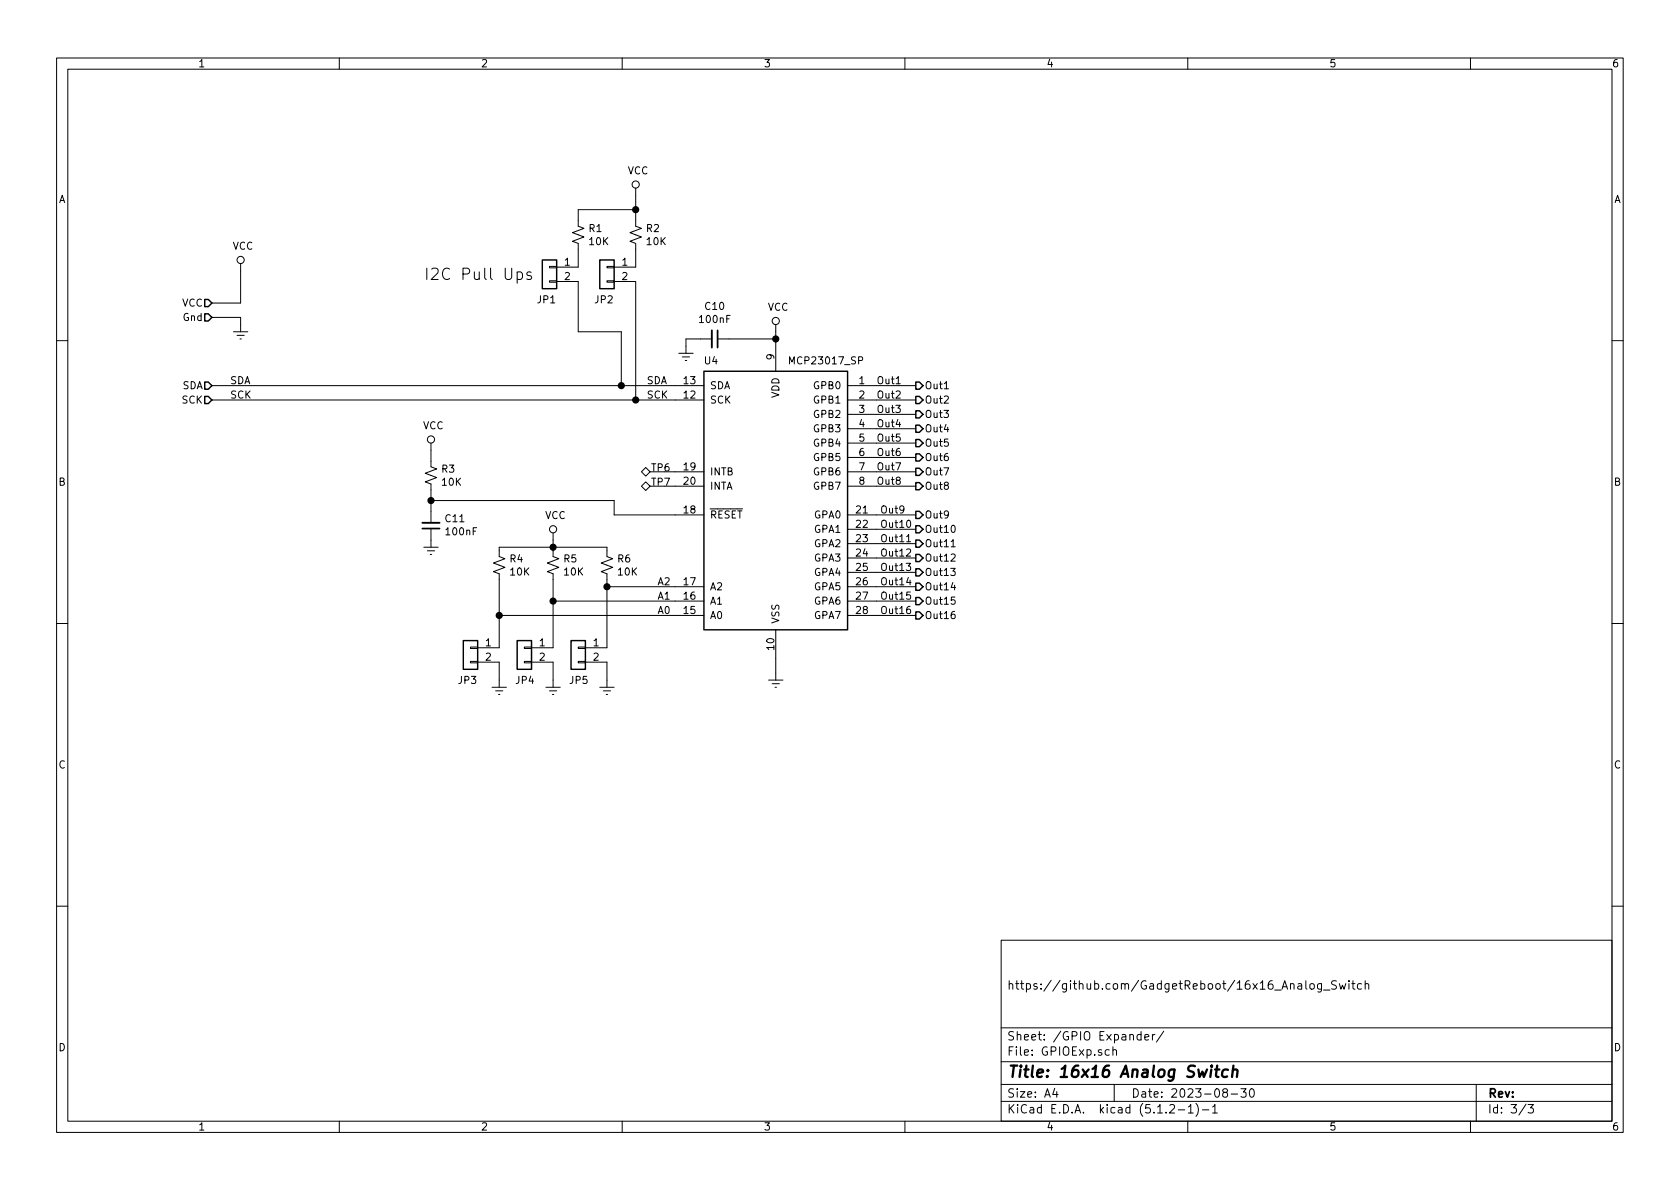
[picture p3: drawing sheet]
EESchema Schematic File Version 4
LIBS:GR_MT8816_Breakout-cache
EELAYER 29 0
EELAYER END
$Descr A4 11693 8268
encoding utf-8
Sheet 3 3
Title "16x16 Analog Switch"
Date "2023-08-30"
Rev ""
Comp ""
Comment1 ""
Comment2 "https://github.com/GadgetReboot/16x16_Analog_Switch"
Comment3 ""
Comment4 ""
$EndDescr
$Comp
L Interface_Expansion:MCP23017_SP U?
U 1 1
P 5400 3475
AR Path="/625E28B0" Ref="U?"  Part="1" 
AR Path="/620F645F/625E28B0" Ref="U?"  Part="1" 
AR Path="/6258F4DD/625E28B0" Ref="U4"  Part="1" 
AR Path="/62660C03/625E28B0" Ref="U?"  Part="1" 
AR Path="/6266783E/625E28B0" Ref="U?"  Part="1" 
AR Path="/6266789E/625E28B0" Ref="U?"  Part="1" 
F 0 "U4" H 4950 4450 50  0000 C CNN
F 1 "MCP23017_SP" H 5750 4450 50  0000 C CNN
F 2 "Package_DIP:DIP-28_W7.62mm" H 5600 2475 50  0001 L CNN
F 3 "http://ww1.microchip.com/downloads/en/DeviceDoc/20001952C.pdf" H 5600 2375 50  0001 L CNN
	1    5400 3475
	1    0    0    -1  
$EndComp
$Comp
L power:VCC #PWR?
U 1 1
P 5400 2300
AR Path="/620F645F/625E28B6" Ref="#PWR?"  Part="1" 
AR Path="/625E28B6" Ref="#PWR?"  Part="1" 
AR Path="/6258F4DD/625E28B6" Ref="#PWR040"  Part="1" 
AR Path="/62660C03/625E28B6" Ref="#PWR?"  Part="1" 
AR Path="/6266783E/625E28B6" Ref="#PWR?"  Part="1" 
AR Path="/6266789E/625E28B6" Ref="#PWR?"  Part="1" 
F 0 "#PWR040" H 5400 2150 50  0001 C CNN
F 1 "VCC" H 5417 2473 50  0000 C CNN
F 2 "" H 5400 2300 50  0001 C CNN
F 3 "" H 5400 2300 50  0001 C CNN
	1    5400 2300
	1    0    0    -1  
$EndComp
Wire Wire Line
	5400 2375 5400 2350
$Comp
L power:GNDREF #PWR?
U 1 1
P 5400 4675
AR Path="/625E28BD" Ref="#PWR?"  Part="1" 
AR Path="/62037087/625E28BD" Ref="#PWR?"  Part="1" 
AR Path="/620C1FB7/625E28BD" Ref="#PWR?"  Part="1" 
AR Path="/620CB6A8/625E28BD" Ref="#PWR?"  Part="1" 
AR Path="/620CF00E/625E28BD" Ref="#PWR?"  Part="1" 
AR Path="/620F645F/625E28BD" Ref="#PWR?"  Part="1" 
AR Path="/6258F4DD/625E28BD" Ref="#PWR045"  Part="1" 
AR Path="/62660C03/625E28BD" Ref="#PWR?"  Part="1" 
AR Path="/6266783E/625E28BD" Ref="#PWR?"  Part="1" 
AR Path="/6266789E/625E28BD" Ref="#PWR?"  Part="1" 
F 0 "#PWR045" H 5400 4425 50  0001 C CNN
F 1 "GNDREF" H 5405 4502 50  0001 C CNN
F 2 "" H 5400 4675 50  0001 C CNN
F 3 "" H 5400 4675 50  0001 C CNN
	1    5400 4675
	-1   0    0    -1  
$EndComp
Wire Wire Line
	5400 4675 5400 4575
$Comp
L Device:C_Small C?
U 1 1
P 4975 2350
AR Path="/620F645F/625E28C4" Ref="C?"  Part="1" 
AR Path="/625E28C4" Ref="C?"  Part="1" 
AR Path="/6258F4DD/625E28C4" Ref="C10"  Part="1" 
AR Path="/62660C03/625E28C4" Ref="C?"  Part="1" 
AR Path="/6266783E/625E28C4" Ref="C?"  Part="1" 
AR Path="/6266789E/625E28C4" Ref="C?"  Part="1" 
F 0 "C10" V 4746 2350 50  0000 C CNN
F 1 "100nF" V 4837 2350 50  0000 C CNN
F 2 "Capacitor_THT:C_Disc_D3.8mm_W2.6mm_P2.50mm" H 4975 2350 50  0001 C CNN
F 3 "~" H 4975 2350 50  0001 C CNN
	1    4975 2350
	0    1    1    0   
$EndComp
$Comp
L power:GNDREF #PWR?
U 1 1
P 4775 2400
AR Path="/625E28CA" Ref="#PWR?"  Part="1" 
AR Path="/62037087/625E28CA" Ref="#PWR?"  Part="1" 
AR Path="/620C1FB7/625E28CA" Ref="#PWR?"  Part="1" 
AR Path="/620CB6A8/625E28CA" Ref="#PWR?"  Part="1" 
AR Path="/620CF00E/625E28CA" Ref="#PWR?"  Part="1" 
AR Path="/620F645F/625E28CA" Ref="#PWR?"  Part="1" 
AR Path="/6258F4DD/625E28CA" Ref="#PWR041"  Part="1" 
AR Path="/62660C03/625E28CA" Ref="#PWR?"  Part="1" 
AR Path="/6266783E/625E28CA" Ref="#PWR?"  Part="1" 
AR Path="/6266789E/625E28CA" Ref="#PWR?"  Part="1" 
F 0 "#PWR041" H 4775 2150 50  0001 C CNN
F 1 "GNDREF" H 4780 2227 50  0001 C CNN
F 2 "" H 4775 2400 50  0001 C CNN
F 3 "" H 4775 2400 50  0001 C CNN
	1    4775 2400
	-1   0    0    -1  
$EndComp
Wire Wire Line
	4875 2350 4775 2350
Wire Wire Line
	4775 2350 4775 2400
Wire Wire Line
	5075 2350 5400 2350
Connection ~ 5400 2350
Wire Wire Line
	5400 2350 5400 2300
$Comp
L Connector:TestPoint_Alt TP?
U 1 1
P 4625 3275
AR Path="/620F645F/625E28D5" Ref="TP?"  Part="1" 
AR Path="/625E28D5" Ref="TP?"  Part="1" 
AR Path="/6258F4DD/625E28D5" Ref="TP6"  Part="1" 
AR Path="/62660C03/625E28D5" Ref="TP?"  Part="1" 
AR Path="/6266783E/625E28D5" Ref="TP?"  Part="1" 
AR Path="/6266789E/625E28D5" Ref="TP?"  Part="1" 
F 0 "TP6" V 4650 3300 50  0000 C CNN
F 1 "TestPoint_Alt" V 4729 3347 50  0001 C CNN
F 2 "TestPoint:TestPoint_THTPad_D2.0mm_Drill1.0mm" H 4825 3275 50  0001 C CNN
F 3 "~" H 4825 3275 50  0001 C CNN
	1    4625 3275
	0    -1   -1   0   
$EndComp
Wire Wire Line
	4625 3275 4700 3275
$Comp
L Connector:TestPoint_Alt TP?
U 1 1
P 4625 3375
AR Path="/620F645F/625E28DC" Ref="TP?"  Part="1" 
AR Path="/625E28DC" Ref="TP?"  Part="1" 
AR Path="/6258F4DD/625E28DC" Ref="TP7"  Part="1" 
AR Path="/62660C03/625E28DC" Ref="TP?"  Part="1" 
AR Path="/6266783E/625E28DC" Ref="TP?"  Part="1" 
AR Path="/6266789E/625E28DC" Ref="TP?"  Part="1" 
F 0 "TP7" V 4650 3400 50  0000 C CNN
F 1 "TestPoint_Alt" V 4729 3447 50  0001 C CNN
F 2 "TestPoint:TestPoint_THTPad_D2.0mm_Drill1.0mm" H 4825 3375 50  0001 C CNN
F 3 "~" H 4825 3375 50  0001 C CNN
	1    4625 3375
	0    -1   -1   0   
$EndComp
Wire Wire Line
	4625 3375 4700 3375
$Comp
L Device:C_Small C?
U 1 1
P 3000 3650
AR Path="/620F645F/625E28E3" Ref="C?"  Part="1" 
AR Path="/625E28E3" Ref="C?"  Part="1" 
AR Path="/6258F4DD/625E28E3" Ref="C11"  Part="1" 
AR Path="/62660C03/625E28E3" Ref="C?"  Part="1" 
AR Path="/6266783E/625E28E3" Ref="C?"  Part="1" 
AR Path="/6266789E/625E28E3" Ref="C?"  Part="1" 
F 0 "C11" H 2908 3604 50  0000 R CNN
F 1 "100nF" H 2908 3695 50  0000 R CNN
F 2 "Capacitor_THT:C_Disc_D3.8mm_W2.6mm_P2.50mm" H 3000 3650 50  0001 C CNN
F 3 "~" H 3000 3650 50  0001 C CNN
	1    3000 3650
	-1   0    0    1   
$EndComp
$Comp
L power:GNDREF #PWR?
U 1 1
P 3000 3750
AR Path="/625E28E9" Ref="#PWR?"  Part="1" 
AR Path="/62037087/625E28E9" Ref="#PWR?"  Part="1" 
AR Path="/620C1FB7/625E28E9" Ref="#PWR?"  Part="1" 
AR Path="/620CB6A8/625E28E9" Ref="#PWR?"  Part="1" 
AR Path="/620CF00E/625E28E9" Ref="#PWR?"  Part="1" 
AR Path="/620F645F/625E28E9" Ref="#PWR?"  Part="1" 
AR Path="/6258F4DD/625E28E9" Ref="#PWR043"  Part="1" 
AR Path="/62660C03/625E28E9" Ref="#PWR?"  Part="1" 
AR Path="/6266783E/625E28E9" Ref="#PWR?"  Part="1" 
AR Path="/6266789E/625E28E9" Ref="#PWR?"  Part="1" 
F 0 "#PWR043" H 3000 3500 50  0001 C CNN
F 1 "GNDREF" H 3005 3577 50  0001 C CNN
F 2 "" H 3000 3750 50  0001 C CNN
F 3 "" H 3000 3750 50  0001 C CNN
	1    3000 3750
	-1   0    0    -1  
$EndComp
Wire Wire Line
	4275 3575 4700 3575
$Comp
L Device:R_Small_US R?
U 1 1
P 3000 3300
AR Path="/620F645F/625E28F0" Ref="R?"  Part="1" 
AR Path="/625E28F0" Ref="R?"  Part="1" 
AR Path="/6258F4DD/625E28F0" Ref="R3"  Part="1" 
AR Path="/62660C03/625E28F0" Ref="R?"  Part="1" 
AR Path="/6266783E/625E28F0" Ref="R?"  Part="1" 
AR Path="/6266789E/625E28F0" Ref="R?"  Part="1" 
F 0 "R3" H 3068 3346 50  0000 L CNN
F 1 "10K" H 3068 3255 50  0000 L CNN
F 2 "Resistor_THT:R_Axial_DIN0207_L6.3mm_D2.5mm_P7.62mm_Horizontal" H 3000 3300 50  0001 C CNN
F 3 "~" H 3000 3300 50  0001 C CNN
	1    3000 3300
	1    0    0    -1  
$EndComp
Wire Wire Line
	3000 3200 3000 3125
$Comp
L Device:R_Small_US R?
U 1 1
P 4225 3925
AR Path="/620F645F/625E28F7" Ref="R?"  Part="1" 
AR Path="/625E28F7" Ref="R?"  Part="1" 
AR Path="/6258F4DD/625E28F7" Ref="R6"  Part="1" 
AR Path="/62660C03/625E28F7" Ref="R?"  Part="1" 
AR Path="/6266783E/625E28F7" Ref="R?"  Part="1" 
AR Path="/6266789E/625E28F7" Ref="R?"  Part="1" 
F 0 "R6" H 4293 3971 50  0000 L CNN
F 1 "10K" H 4293 3880 50  0000 L CNN
F 2 "Resistor_THT:R_Axial_DIN0207_L6.3mm_D2.5mm_P7.62mm_Horizontal" H 4225 3925 50  0001 C CNN
F 3 "~" H 4225 3925 50  0001 C CNN
	1    4225 3925
	1    0    0    -1  
$EndComp
Wire Wire Line
	4225 3825 4225 3800
$Comp
L Device:R_Small_US R?
U 1 1
P 3850 3925
AR Path="/620F645F/625E28FE" Ref="R?"  Part="1" 
AR Path="/625E28FE" Ref="R?"  Part="1" 
AR Path="/6258F4DD/625E28FE" Ref="R5"  Part="1" 
AR Path="/62660C03/625E28FE" Ref="R?"  Part="1" 
AR Path="/6266783E/625E28FE" Ref="R?"  Part="1" 
AR Path="/6266789E/625E28FE" Ref="R?"  Part="1" 
F 0 "R5" H 3918 3971 50  0000 L CNN
F 1 "10K" H 3918 3880 50  0000 L CNN
F 2 "Resistor_THT:R_Axial_DIN0207_L6.3mm_D2.5mm_P7.62mm_Horizontal" H 3850 3925 50  0001 C CNN
F 3 "~" H 3850 3925 50  0001 C CNN
	1    3850 3925
	1    0    0    -1  
$EndComp
$Comp
L power:VCC #PWR?
U 1 1
P 3850 3750
AR Path="/620F645F/625E2904" Ref="#PWR?"  Part="1" 
AR Path="/625E2904" Ref="#PWR?"  Part="1" 
AR Path="/6258F4DD/625E2904" Ref="#PWR044"  Part="1" 
AR Path="/62660C03/625E2904" Ref="#PWR?"  Part="1" 
AR Path="/6266783E/625E2904" Ref="#PWR?"  Part="1" 
AR Path="/6266789E/625E2904" Ref="#PWR?"  Part="1" 
F 0 "#PWR044" H 3850 3600 50  0001 C CNN
F 1 "VCC" H 3867 3923 50  0000 C CNN
F 2 "" H 3850 3750 50  0001 C CNN
F 3 "" H 3850 3750 50  0001 C CNN
	1    3850 3750
	1    0    0    -1  
$EndComp
Wire Wire Line
	3850 3825 3850 3800
$Comp
L Device:R_Small_US R?
U 1 1
P 3475 3925
AR Path="/620F645F/625E290B" Ref="R?"  Part="1" 
AR Path="/625E290B" Ref="R?"  Part="1" 
AR Path="/6258F4DD/625E290B" Ref="R4"  Part="1" 
AR Path="/62660C03/625E290B" Ref="R?"  Part="1" 
AR Path="/6266783E/625E290B" Ref="R?"  Part="1" 
AR Path="/6266789E/625E290B" Ref="R?"  Part="1" 
F 0 "R4" H 3543 3971 50  0000 L CNN
F 1 "10K" H 3543 3880 50  0000 L CNN
F 2 "Resistor_THT:R_Axial_DIN0207_L6.3mm_D2.5mm_P7.62mm_Horizontal" H 3475 3925 50  0001 C CNN
F 3 "~" H 3475 3925 50  0001 C CNN
	1    3475 3925
	1    0    0    -1  
$EndComp
Wire Wire Line
	3475 3825 3475 3800
$Comp
L power:VCC #PWR?
U 1 1
P 3000 3125
AR Path="/620F645F/625E2912" Ref="#PWR?"  Part="1" 
AR Path="/625E2912" Ref="#PWR?"  Part="1" 
AR Path="/6258F4DD/625E2912" Ref="#PWR042"  Part="1" 
AR Path="/62660C03/625E2912" Ref="#PWR?"  Part="1" 
AR Path="/6266783E/625E2912" Ref="#PWR?"  Part="1" 
AR Path="/6266789E/625E2912" Ref="#PWR?"  Part="1" 
F 0 "#PWR042" H 3000 2975 50  0001 C CNN
F 1 "VCC" H 3017 3298 50  0000 C CNN
F 2 "" H 3000 3125 50  0001 C CNN
F 3 "" H 3000 3125 50  0001 C CNN
	1    3000 3125
	1    0    0    -1  
$EndComp
Wire Wire Line
	3850 3800 3475 3800
Connection ~ 3850 3800
Wire Wire Line
	3850 3800 3850 3750
Wire Wire Line
	4225 3800 3850 3800
Wire Wire Line
	4700 4075 4225 4075
Wire Wire Line
	4225 4075 4225 4025
Wire Wire Line
	3850 4175 3850 4025
Wire Wire Line
	4700 4275 3475 4275
Wire Wire Line
	3475 4275 3475 4025
Wire Wire Line
	3000 3400 3000 3475
Wire Wire Line
	4275 3575 4275 3475
Wire Wire Line
	4275 3475 3000 3475
Connection ~ 3000 3475
Wire Wire Line
	3000 3475 3000 3550
$Comp
L Connector_Generic:Conn_01x02 JP?
U 1 1
P 3275 4500
AR Path="/625E2926" Ref="JP?"  Part="1" 
AR Path="/620F645F/625E2926" Ref="JP?"  Part="1" 
AR Path="/6258F4DD/625E2926" Ref="JP3"  Part="1" 
AR Path="/62660C03/625E2926" Ref="JP?"  Part="1" 
AR Path="/6266783E/625E2926" Ref="JP?"  Part="1" 
AR Path="/6266789E/625E2926" Ref="JP?"  Part="1" 
F 0 "JP3" H 3225 4275 50  0000 L CNN
F 1 "Conn_01x02" H 3355 4401 50  0001 L CNN
F 2 "Connector_PinHeader_2.54mm:PinHeader_1x02_P2.54mm_Vertical" H 3275 4500 50  0001 C CNN
F 3 "~" H 3275 4500 50  0001 C CNN
	1    3275 4500
	-1   0    0    -1  
$EndComp
$Comp
L power:GNDREF #PWR?
U 1 1
P 3475 4725
AR Path="/625E292C" Ref="#PWR?"  Part="1" 
AR Path="/620F645F/625E292C" Ref="#PWR?"  Part="1" 
AR Path="/6258F4DD/625E292C" Ref="#PWR046"  Part="1" 
AR Path="/62660C03/625E292C" Ref="#PWR?"  Part="1" 
AR Path="/6266783E/625E292C" Ref="#PWR?"  Part="1" 
AR Path="/6266789E/625E292C" Ref="#PWR?"  Part="1" 
F 0 "#PWR046" H 3475 4475 50  0001 C CNN
F 1 "GNDREF" H 3480 4552 50  0001 C CNN
F 2 "" H 3475 4725 50  0001 C CNN
F 3 "" H 3475 4725 50  0001 C CNN
	1    3475 4725
	-1   0    0    -1  
$EndComp
Wire Wire Line
	3475 4600 3475 4725
Wire Wire Line
	3475 4500 3475 4275
Connection ~ 3475 4275
$Comp
L Connector_Generic:Conn_01x02 JP?
U 1 1
P 3650 4500
AR Path="/625E2935" Ref="JP?"  Part="1" 
AR Path="/620F645F/625E2935" Ref="JP?"  Part="1" 
AR Path="/6258F4DD/625E2935" Ref="JP4"  Part="1" 
AR Path="/62660C03/625E2935" Ref="JP?"  Part="1" 
AR Path="/6266783E/625E2935" Ref="JP?"  Part="1" 
AR Path="/6266789E/625E2935" Ref="JP?"  Part="1" 
F 0 "JP4" H 3575 4275 50  0000 L CNN
F 1 "Conn_01x02" H 3730 4401 50  0001 L CNN
F 2 "Connector_PinHeader_2.54mm:PinHeader_1x02_P2.54mm_Vertical" H 3650 4500 50  0001 C CNN
F 3 "~" H 3650 4500 50  0001 C CNN
	1    3650 4500
	-1   0    0    -1  
$EndComp
$Comp
L power:GNDREF #PWR?
U 1 1
P 3850 4725
AR Path="/625E293B" Ref="#PWR?"  Part="1" 
AR Path="/620F645F/625E293B" Ref="#PWR?"  Part="1" 
AR Path="/6258F4DD/625E293B" Ref="#PWR047"  Part="1" 
AR Path="/62660C03/625E293B" Ref="#PWR?"  Part="1" 
AR Path="/6266783E/625E293B" Ref="#PWR?"  Part="1" 
AR Path="/6266789E/625E293B" Ref="#PWR?"  Part="1" 
F 0 "#PWR047" H 3850 4475 50  0001 C CNN
F 1 "GNDREF" H 3855 4552 50  0001 C CNN
F 2 "" H 3850 4725 50  0001 C CNN
F 3 "" H 3850 4725 50  0001 C CNN
	1    3850 4725
	-1   0    0    -1  
$EndComp
Wire Wire Line
	3850 4600 3850 4725
Wire Wire Line
	3850 4175 3850 4500
Connection ~ 3850 4175
$Comp
L Connector_Generic:Conn_01x02 JP?
U 1 1
P 4025 4500
AR Path="/625E2944" Ref="JP?"  Part="1" 
AR Path="/620F645F/625E2944" Ref="JP?"  Part="1" 
AR Path="/6258F4DD/625E2944" Ref="JP5"  Part="1" 
AR Path="/62660C03/625E2944" Ref="JP?"  Part="1" 
AR Path="/6266783E/625E2944" Ref="JP?"  Part="1" 
AR Path="/6266789E/625E2944" Ref="JP?"  Part="1" 
F 0 "JP5" H 3950 4275 50  0000 L CNN
F 1 "Conn_01x02" H 4105 4401 50  0001 L CNN
F 2 "Connector_PinHeader_2.54mm:PinHeader_1x02_P2.54mm_Vertical" H 4025 4500 50  0001 C CNN
F 3 "~" H 4025 4500 50  0001 C CNN
	1    4025 4500
	-1   0    0    -1  
$EndComp
$Comp
L power:GNDREF #PWR?
U 1 1
P 4225 4725
AR Path="/625E294A" Ref="#PWR?"  Part="1" 
AR Path="/620F645F/625E294A" Ref="#PWR?"  Part="1" 
AR Path="/6258F4DD/625E294A" Ref="#PWR048"  Part="1" 
AR Path="/62660C03/625E294A" Ref="#PWR?"  Part="1" 
AR Path="/6266783E/625E294A" Ref="#PWR?"  Part="1" 
AR Path="/6266789E/625E294A" Ref="#PWR?"  Part="1" 
F 0 "#PWR048" H 4225 4475 50  0001 C CNN
F 1 "GNDREF" H 4230 4552 50  0001 C CNN
F 2 "" H 4225 4725 50  0001 C CNN
F 3 "" H 4225 4725 50  0001 C CNN
	1    4225 4725
	-1   0    0    -1  
$EndComp
Wire Wire Line
	4225 4600 4225 4725
Wire Wire Line
	3850 4175 4700 4175
Wire Wire Line
	4225 4500 4225 4075
Connection ~ 4225 4075
Wire Wire Line
	4700 2675 4325 2675
Text Label 4500 2675 0    50   ~ 0
SDA
Wire Wire Line
	4700 2775 4425 2775
Text Label 4500 2775 0    50   ~ 0
SCK
Wire Wire Line
	6100 2675 6375 2675
Text Label 6100 2675 0    50   ~ 0
Out1
Text Label 6100 2775 0    50   ~ 0
Out2
Text Label 6100 2875 0    50   ~ 0
Out3
Text Label 6100 2975 0    50   ~ 0
Out4
Text Label 6100 3075 0    50   ~ 0
Out5
Text Label 6100 3175 0    50   ~ 0
Out6
Text Label 6100 3275 0    50   ~ 0
Out7
Text Label 6100 3375 0    50   ~ 0
Out8
Text Label 6125 3575 0    50   ~ 0
Out9
Text Label 6125 3675 0    50   ~ 0
Out10
Text Label 6125 3775 0    50   ~ 0
Out11
Text Label 6125 3875 0    50   ~ 0
Out12
Text Label 6125 3975 0    50   ~ 0
Out13
Text Label 6125 4075 0    50   ~ 0
Out14
Text Label 6125 4175 0    50   ~ 0
Out15
Text Label 6125 4275 0    50   ~ 0
Out16
Text Label 4575 4275 0    50   ~ 0
A0
Text Label 4575 4175 0    50   ~ 0
A1
Text Label 4575 4075 0    50   ~ 0
A2
Wire Wire Line
	6100 3375 6375 3375
Wire Wire Line
	6100 3275 6375 3275
Wire Wire Line
	6100 3175 6375 3175
Wire Wire Line
	6100 3075 6375 3075
Wire Wire Line
	6100 2975 6375 2975
Wire Wire Line
	6100 2875 6375 2875
Wire Wire Line
	6100 2775 6375 2775
Wire Wire Line
	6100 3975 6375 3975
Wire Wire Line
	6100 4075 6375 4075
Wire Wire Line
	6100 4175 6375 4175
Wire Wire Line
	6100 4275 6375 4275
Text HLabel 1475 2675 0    50   Input ~ 0
SDA
Text HLabel 1475 2775 0    50   Input ~ 0
SCK
Text HLabel 1475 2100 0    50   Input ~ 0
VCC
$Comp
L power:VCC #PWR?
U 1 1
P 1675 1875
AR Path="/620F645F/625E6BED" Ref="#PWR?"  Part="1" 
AR Path="/625E6BED" Ref="#PWR?"  Part="1" 
AR Path="/6258F4DD/625E6BED" Ref="#PWR038"  Part="1" 
AR Path="/62660C03/625E6BED" Ref="#PWR?"  Part="1" 
AR Path="/6266783E/625E6BED" Ref="#PWR?"  Part="1" 
AR Path="/6266789E/625E6BED" Ref="#PWR?"  Part="1" 
F 0 "#PWR038" H 1675 1725 50  0001 C CNN
F 1 "VCC" H 1692 2048 50  0000 C CNN
F 2 "" H 1675 1875 50  0001 C CNN
F 3 "" H 1675 1875 50  0001 C CNN
	1    1675 1875
	1    0    0    -1  
$EndComp
Wire Wire Line
	1675 1875 1675 2100
Wire Wire Line
	1675 2100 1475 2100
Text Label 1600 2675 0    50   ~ 0
SDA
Text Label 1600 2775 0    50   ~ 0
SCK
Text HLabel 1475 2200 0    50   Input ~ 0
Gnd
Wire Wire Line
	1475 2200 1675 2200
$Comp
L power:GNDREF #PWR?
U 1 1
P 1675 2250
AR Path="/6260CF4A" Ref="#PWR?"  Part="1" 
AR Path="/62037087/6260CF4A" Ref="#PWR?"  Part="1" 
AR Path="/620C1FB7/6260CF4A" Ref="#PWR?"  Part="1" 
AR Path="/620CB6A8/6260CF4A" Ref="#PWR?"  Part="1" 
AR Path="/620CF00E/6260CF4A" Ref="#PWR?"  Part="1" 
AR Path="/620F645F/6260CF4A" Ref="#PWR?"  Part="1" 
AR Path="/6258F4DD/6260CF4A" Ref="#PWR039"  Part="1" 
AR Path="/62660C03/6260CF4A" Ref="#PWR?"  Part="1" 
AR Path="/6266783E/6260CF4A" Ref="#PWR?"  Part="1" 
AR Path="/6266789E/6260CF4A" Ref="#PWR?"  Part="1" 
F 0 "#PWR039" H 1675 2000 50  0001 C CNN
F 1 "GNDREF" H 1680 2077 50  0001 C CNN
F 2 "" H 1675 2250 50  0001 C CNN
F 3 "" H 1675 2250 50  0001 C CNN
	1    1675 2250
	-1   0    0    -1  
$EndComp
Wire Wire Line
	1675 2250 1675 2200
Text HLabel 6375 2675 2    50   Output ~ 0
Out1
Text HLabel 6375 2775 2    50   Output ~ 0
Out2
Text HLabel 6375 2875 2    50   Output ~ 0
Out3
Text HLabel 6375 2975 2    50   Output ~ 0
Out4
Text HLabel 6375 3075 2    50   Output ~ 0
Out5
Text HLabel 6375 3175 2    50   Output ~ 0
Out6
Text HLabel 6375 3275 2    50   Output ~ 0
Out7
Text HLabel 6375 3375 2    50   Output ~ 0
Out8
Text HLabel 6375 3975 2    50   Output ~ 0
Out13
Text HLabel 6375 4075 2    50   Output ~ 0
Out14
Text HLabel 6375 4175 2    50   Output ~ 0
Out15
Text HLabel 6375 4275 2    50   Output ~ 0
Out16
$Comp
L Device:R_Small_US R?
U 1 1
P 4025 1625
AR Path="/620F645F/64BF4AA1" Ref="R?"  Part="1" 
AR Path="/64BF4AA1" Ref="R?"  Part="1" 
AR Path="/6258F4DD/64BF4AA1" Ref="R1"  Part="1" 
F 0 "R1" H 4093 1671 50  0000 L CNN
F 1 "10K" H 4093 1580 50  0000 L CNN
F 2 "Resistor_THT:R_Axial_DIN0207_L6.3mm_D2.5mm_P7.62mm_Horizontal" H 4025 1625 50  0001 C CNN
F 3 "~" H 4025 1625 50  0001 C CNN
	1    4025 1625
	1    0    0    -1  
$EndComp
Wire Wire Line
	4025 1525 4025 1450
Wire Wire Line
	4025 1725 4025 1850
$Comp
L Device:R_Small_US R?
U 1 1
P 4425 1625
AR Path="/620F645F/64BF4AAC" Ref="R?"  Part="1" 
AR Path="/64BF4AAC" Ref="R?"  Part="1" 
AR Path="/6258F4DD/64BF4AAC" Ref="R2"  Part="1" 
F 0 "R2" H 4493 1671 50  0000 L CNN
F 1 "10K" H 4493 1580 50  0000 L CNN
F 2 "Resistor_THT:R_Axial_DIN0207_L6.3mm_D2.5mm_P7.62mm_Horizontal" H 4425 1625 50  0001 C CNN
F 3 "~" H 4425 1625 50  0001 C CNN
	1    4425 1625
	1    0    0    -1  
$EndComp
Wire Wire Line
	4425 1525 4425 1450
$Comp
L power:VCC #PWR?
U 1 1
P 4425 1350
AR Path="/620F645F/64BF4AB3" Ref="#PWR?"  Part="1" 
AR Path="/64BF4AB3" Ref="#PWR?"  Part="1" 
AR Path="/6258F4DD/64BF4AB3" Ref="#PWR036"  Part="1" 
F 0 "#PWR036" H 4425 1200 50  0001 C CNN
F 1 "VCC" H 4442 1523 50  0000 C CNN
F 2 "" H 4425 1350 50  0001 C CNN
F 3 "" H 4425 1350 50  0001 C CNN
	1    4425 1350
	1    0    0    -1  
$EndComp
Wire Wire Line
	4425 1725 4425 1850
$Comp
L Connector_Generic:Conn_01x02 JP?
U 1 1
P 3825 1850
AR Path="/64BF4ABB" Ref="JP?"  Part="1" 
AR Path="/620F645F/64BF4ABB" Ref="JP?"  Part="1" 
AR Path="/6258F4DD/64BF4ABB" Ref="JP1"  Part="1" 
F 0 "JP1" H 3775 1625 50  0000 L CNN
F 1 "Conn_01x02" H 3905 1751 50  0001 L CNN
F 2 "Connector_PinHeader_2.54mm:PinHeader_1x02_P2.54mm_Vertical" H 3825 1850 50  0001 C CNN
F 3 "~" H 3825 1850 50  0001 C CNN
	1    3825 1850
	-1   0    0    -1  
$EndComp
$Comp
L Connector_Generic:Conn_01x02 JP?
U 1 1
P 4225 1850
AR Path="/64BF4AC2" Ref="JP?"  Part="1" 
AR Path="/620F645F/64BF4AC2" Ref="JP?"  Part="1" 
AR Path="/6258F4DD/64BF4AC2" Ref="JP2"  Part="1" 
F 0 "JP2" H 4175 1625 50  0000 L CNN
F 1 "Conn_01x02" H 4305 1751 50  0001 L CNN
F 2 "Connector_PinHeader_2.54mm:PinHeader_1x02_P2.54mm_Vertical" H 4225 1850 50  0001 C CNN
F 3 "~" H 4225 1850 50  0001 C CNN
	1    4225 1850
	-1   0    0    -1  
$EndComp
Wire Wire Line
	4025 1450 4425 1450
Wire Wire Line
	4425 1450 4425 1350
Connection ~ 4425 1450
Text Notes 2950 1950 0    79   ~ 0
I2C Pull Ups
Wire Wire Line
	4425 1950 4425 2775
Connection ~ 4425 2775
Wire Wire Line
	4025 2300 4325 2300
Wire Wire Line
	4325 2300 4325 2675
Wire Wire Line
	4025 1950 4025 2300
Connection ~ 4325 2675
Text HLabel 6375 3875 2    50   Output ~ 0
Out12
Text HLabel 6375 3775 2    50   Output ~ 0
Out11
Text HLabel 6375 3675 2    50   Output ~ 0
Out10
Text HLabel 6375 3575 2    50   Output ~ 0
Out9
Wire Wire Line
	6100 3875 6375 3875
Wire Wire Line
	6100 3775 6375 3775
Wire Wire Line
	6100 3675 6375 3675
Wire Wire Line
	6100 3575 6375 3575
Wire Wire Line
	1475 2675 4325 2675
Wire Wire Line
	1475 2775 4425 2775
$EndSCHEMATC
